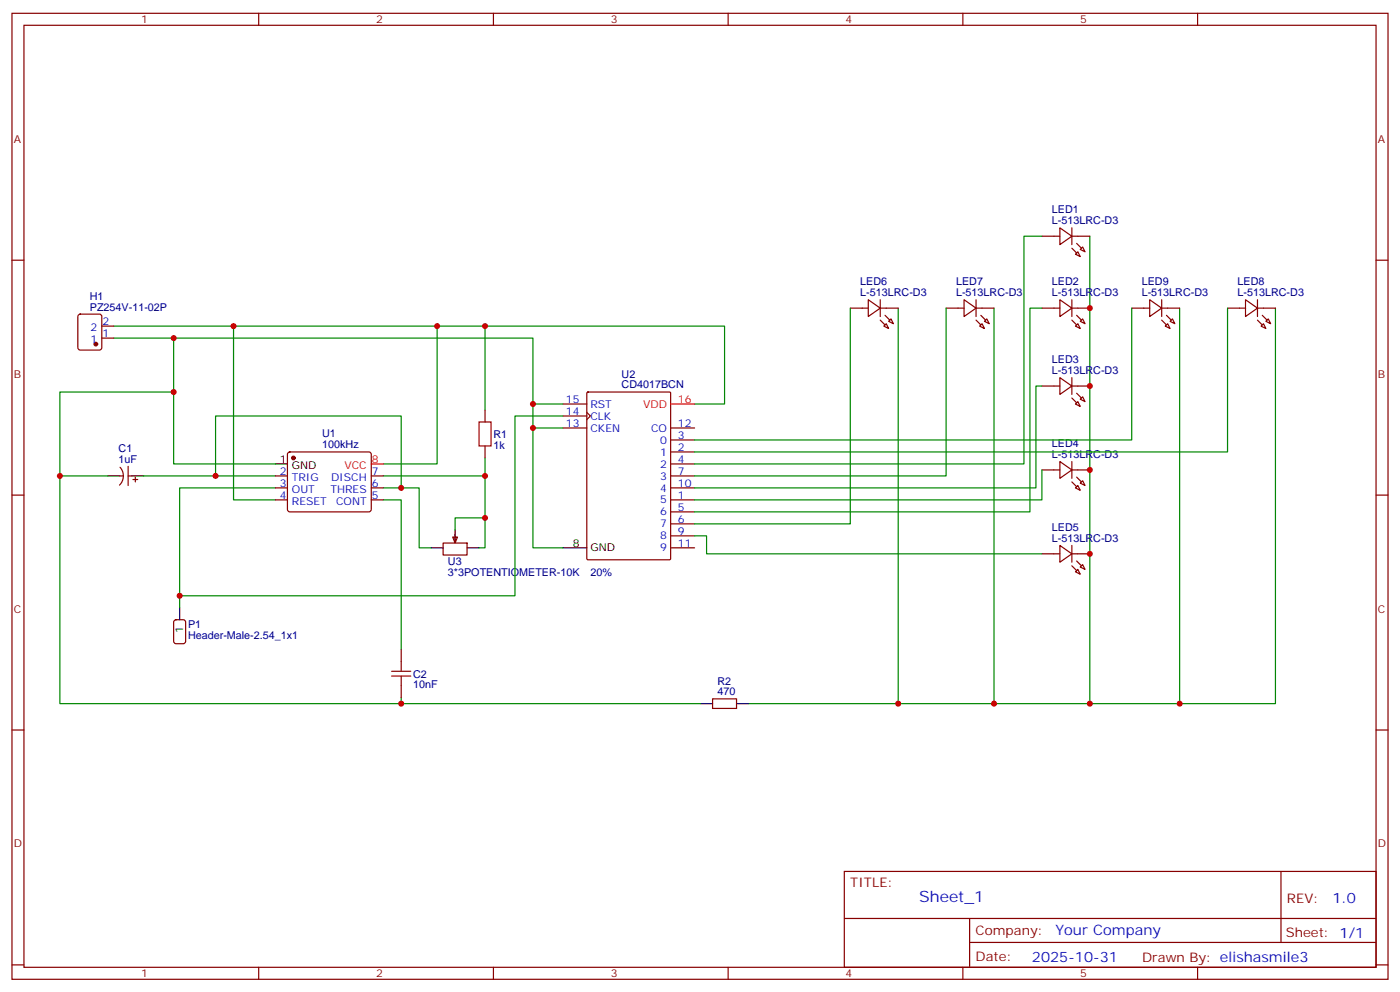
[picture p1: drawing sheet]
<svg xmlns="http://www.w3.org/2000/svg" width="412mm" height="292mm" viewBox="0 0 412 292" stroke-linecap="round" stroke-linejoin="round" font-family="sans-serif">
<g fill="none" stroke="#870000" stroke-width=".35">
<path d="M3.5 3.9h405.4v284.4h-405.4zM7.1 7.4h398.2v277.3h-398.2zM76.2 3.9v3.5M145.3 3.9v3.5M214.5 3.9v3.5M283.6 3.9v3.5M352.8 3.9v3.5M3.5 76.6h3.6M405.3 76.6h3.6M3.5 145.7h3.6M405.3 145.7h3.6M3.5 214.9h3.6"/>
<path d="M405.3 214.9h3.6M248.7 256.5h156.6v28.2h-156.6zM377.3 256.5v20.9M248.7 270.4h156.5M285.6 277.4h119.6M285.6 270.4v14.1M3.5 284h3.6M76.2 284.7v3.6M145.3 284.7v3.6M214.5 284.7v3.6M283.6 284.7v3.6M352.8 284.7v3.6"/>
<path d="M405.3 284h3.6"/>
</g>
<path d="M63.5 140.1v-17.7h54.7v21.2M112.9 143.6h10.6v17.7h3.5M142.9 152.4h-8.8v3.6M142.9 140.1v21.2h-1.8" fill="none" stroke="#008700" stroke-width=".35"/>
<path d="M133.3 158.1h1.5l-.7 1.7z" fill="#f0f0f0" stroke="#870000" stroke-width=".35"/>
<g fill="none" stroke="#870000" stroke-width=".35">
<path d="M306.9 69.5h5.3M312.2 67.1l3.5 2.4-3.5 2.5zM315.7 67.1v4.9M315.7 69.5h5.3M317.5 74.1l.7 1.4-1.4-.7zM318.2 73.4l.7-.7 .7 1.4zM23.2 92.7l.4-.2h5.7l.6 .4 .1 9.4-.5 .7h-5.9l-.6-.4-.1-9.4zM30 99.5h3.5M30 96h3.5M250.5 90.7h5.3M255.8 88.2l3.5 2.5-3.5 2.5zM259.3 90.7h5.3"/>
<path d="M259.3 88.2v5M260.3 96l.8-.7 .7 1.4zM261.8 94.6l.7-.7 .7 1.4zM278.7 90.7h5.3M284 88.2l3.5 2.5-3.5 2.5zM287.5 90.7h5.3M287.5 88.2v5M288.6 96l.7-.7 .7 1.4zM290 94.6l.7-.7 .7 1.4zM306.9 90.7h5.3M312.2 88.2l3.5 2.5-3.5 2.5zM315.7 90.7h5.3"/>
<path d="M315.7 88.2v5M316.8 96l.7-.7 .7 1.4zM318.2 94.6l.7-.7 .7 1.4zM333.4 90.7h5.3M338.7 88.2l3.5 2.5-3.5 2.5zM342.2 90.7h5.3M342.2 88.2v5M343.3 96l.7-.7 .7 1.4zM344.7 94.6l.7-.7 .7 1.4zM361.6 90.7h5.3M366.9 88.2l3.5 2.5-3.5 2.5zM370.4 90.7h5.3"/>
<path d="M370.4 88.2v5M371.5 96l.7-.7 .7 1.4zM372.9 94.6l.7-.7 .7 1.4zM165.8 118.9h7.1M172.9 115.6l.3-.2h24l.3 .2 .1 48.8-.2 .3-24.2 .1-.3-.2zM306.9 113.6h5.3M312.2 111.2l3.5 2.4-3.5 2.5zM315.7 111.2v4.9M315.7 113.6h5.3M317.5 118.2l.7 1.4-1.4-.7zM318.2 117.5l.7-.7 .7 1.4zM35.4 137.6a3.8 3.8 0 0 1-.2 5.2"/>
<path d="M37.7 137.3v5.6M84.9 133.2l.5-.2h23.3l.5 .2 .2 .5-.1 16.5-.6 .5-23.6-.1-.4-.6v-16.3zM142.9 120.7v3.5M142.9 131.3v3.5M165.8 126h7.1M165.8 122.4h7.1M172.9 121.4l1 1-1 1.1M197.6 133h7M197.6 129.5h7M197.6 136.6h7M197.6 126h7M306.9 138.3h5.3"/>
<path d="M312.2 135.9l3.5 2.4-3.5 2.5zM315.7 135.9v4.9M315.7 138.3h5.3M35.3 140.1h1M37.7 140.1h1.1M39.2 141.1h1.4M39.9 140.4v1.5M81.1 147.1h3.6M81.1 140.1h3.6M81.1 143.6h3.6M109.4 147.1h3.5M109.4 140.1h3.5"/>
<path d="M109.4 143.6h3.5M130.5 159.8h7.1v3.6h-7.1zM134.1 157.4v1.7M197.6 147.1h7M197.6 150.7h7M197.6 154.2h7M197.6 140.1h7M197.6 157.7h7M197.6 143.6h7M316.8 143.6l.7-.7 .7 1.4zM318.2 142.2l.7-.7 .7 1.4zM197.6 161.3h7"/>
<path d="M306.9 163h5.3M312.2 160.5l3.5 2.5-3.5 2.5zM315.7 163h5.3M315.7 160.5v5M316.8 168.3l.7-.7 .7 1.4zM318.2 166.9l.7-.7 .7 1.4zM51.4 182.6l.5-.2h2.1l.6 .5 .1 5.9-.5 .6-2.3 .1-.7-.5v-5.9zM118.2 191.2v3.6M118.2 201.8v3.6M209.9 205.7h7.1v2.8h-7.1z"/>
</g>
<path d="M81.1 136.6h3.6M31.7 140.1h3.6M38.8 140.1h3.5M134.1 156v3.5M52.9 178.9v3.5M127 161.3h3.5M137.6 161.3h3.5M165.8 161.3h7.1M206.4 207.1h3.5M217 207.1h3.5" fill="none" stroke="#000" stroke-width=".35"/>
<g fill="none" stroke="#008700" stroke-width=".35">
<path d="M306.9 69.5h-5.3v67.1h-97M321 69.5v137.6h-100.5M33.5 99.5h123.5v61.8h8.8M33.5 96h179.9v22.9h-8.8M51.2 99.5v37.1h29.9M68.8 96v51.1h12.3M128.8 96v40.6h-15.9M142.9 96v24.7M250.5 90.7v63.5h-45.9M264.6 90.7v116.4M278.7 90.7v49.4h-74.1M292.8 90.7v116.4"/>
<path d="M306.9 90.7h-3.5v60h-98.8M333.4 90.7v38.8h-128.8M347.5 90.7v116.4h-26.5M361.6 90.7v42.3h-157M375.7 90.7v116.4h-28.2M51.2 115.4h-33.6v24.7h14.1M157 118.9h8.8M306.9 113.6h-1.7v30h-100.6M142.9 134.8v5.3h-30M157 126h8.8M165.8 122.4h-14.1v53h-98.8M306.9 138.3v8.8h-102.3"/>
<path d="M17.6 140.1v67h100.6M42.3 140.1h38.8M81.1 143.6h-28.2v35.3M112.9 147.1h5.3v44.1M204.6 157.7h3.5v5.3h98.8M118.2 205.4v1.7h88.2"/>
</g>
<path d="M197.6 118.9h7M109.4 136.6h3.5" fill="none" stroke="#f00" stroke-width=".35"/>
<g fill="#870000" stroke="#870000" stroke-width=".35">
<path d="M343.6 92.8l1.4 1.4z"/>
<path d="M342.2 94.2l1.4 1.4z"/>
<path d="M371.8 92.8l1.4 1.4z"/>
<path d="M370.4 94.2l1.4 1.4z"/>
<path d="M288.9 92.8l1.4 1.4z"/>
<path d="M287.5 94.2l1.4 1.4z"/>
<path d="M260.7 92.8l1.4 1.4z"/>
<path d="M259.3 94.2l1.4 1.4z"/>
<path d="M317.1 165.1l1.5 1.4z"/>
<path d="M315.7 166.5l1.4 1.5z"/>
<path d="M317.1 140.4l1.5 1.5z"/>
<path d="M315.7 141.9l1.4 1.4z"/>
<path d="M317.1 115.7l1.5 1.5z"/>
<path d="M315.7 117.2l1.4 1.4z"/>
<path d="M317.1 92.8l1.5 1.4z"/>
<path d="M315.7 94.2l1.4 1.4z"/>
<path d="M317.1 71.6l1.5 1.5z"/>
<path d="M315.7 73.1l1.4 1.4z"/>
<circle cx="86.4" cy="134.8" r=".53"/>
<circle cx="28.2" cy="101.3" r=".53"/>
</g>
<path d="M141.1 124.2h3.5v7.1h-3.5zM115.4 199h5.6M115.4 197.6h5.6M118.2 194.8v2.8M118.2 199v2.8" fill="none" stroke="#a10000" stroke-width=".35"/>
<g fill="#c00">
<circle cx="321" cy="163" r=".88"/>
<circle cx="321" cy="138.3" r=".88"/>
<circle cx="321" cy="113.6" r=".88"/>
<circle cx="321" cy="90.7" r=".88"/>
<circle cx="118.2" cy="143.6" r=".88"/>
<circle cx="63.5" cy="140.1" r=".88"/>
<circle cx="142.9" cy="152.4" r=".88"/>
<circle cx="142.9" cy="140.1" r=".88"/>
<circle cx="347.5" cy="207.1" r=".88"/>
<circle cx="321" cy="207.1" r=".88"/>
<circle cx="264.6" cy="207.1" r=".88"/>
<circle cx="292.8" cy="207.1" r=".88"/>
<circle cx="17.6" cy="140.1" r=".88"/>
<circle cx="118.2" cy="207.1" r=".88"/>
<circle cx="68.8" cy="96" r=".88"/>
<circle cx="157" cy="118.9" r=".88"/>
<circle cx="157" cy="126" r=".88"/>
<circle cx="52.9" cy="175.4" r=".88"/>
<circle cx="51.2" cy="115.4" r=".88"/>
<circle cx="51.2" cy="99.5" r=".88"/>
<circle cx="142.9" cy="96" r=".88"/>
<circle cx="128.8" cy="96" r=".88"/>
</g>
<text font-size="4.6" fill="#00f" x="270.8" y="265.5">Sheet_1</text>
<g font-size="4.2" fill="#00f">
<text x="392.5" y="265.8">1.0</text>
<text x="310.9" y="275.3">Your Company</text>
<text x="304" y="283.1">2025-10-31</text>
</g>
<g font-size="3.9" fill="#800">
<text x="250.5" y="261.1">TITLE:</text>
<text x="379.1" y="265.8">REV:</text>
<text x="287.4" y="275.3">Company:</text>
<text x="378.7" y="275.9">Sheet: 1/1</text>
<text x="287.4" y="283">Date:</text>
<text x="336.4" y="283.1">Drawn By: elishasmile3</text>
</g>
<g font-size="3.2" fill="#800">
<text x="41.6" y="6.9">1</text>
<text x="110.8" y="6.9">2</text>
<text x="179.9" y="6.9">3</text>
<text x="249.1" y="6.9">4</text>
<text x="318.2" y="6.9">5</text>
<text x="4.1" y="42">A</text>
<text x="405.9" y="42">A</text>
<text x="4.1" y="111.2">B</text>
<text x="405.9" y="111.2">B</text>
<text x="4.1" y="180.3">C</text>
<text x="405.9" y="180.3">C</text>
<text x="4.1" y="249.4">D</text>
<text x="405.9" y="249.4">D</text>
<text x="41.6" y="287.7">1</text>
<text x="110.8" y="287.7">2</text>
<text x="179.9" y="287.7">3</text>
<text x="249.1" y="287.7">4</text>
<text x="318.2" y="287.7">5</text>
</g>
<g font-size="3.2" fill="#000080">
<text x="309.9" y="62.8">LED1</text>
<text x="309.9" y="66">L-513LRC-D3</text>
<text x="253.4" y="84">LED6</text>
<text x="281.6" y="84">LED7</text>
<text x="309.9" y="84">LED2</text>
<text x="336.3" y="84">LED9</text>
<text x="364.5" y="84">LED8</text>
<text x="26.5" y="88.2">H1</text>
<text x="253.4" y="87.2">L-513LRC-D3</text>
<text x="281.6" y="87.2">L-513LRC-D3</text>
<text x="309.9" y="87.2">L-513LRC-D3</text>
<text x="336.3" y="87.2">L-513LRC-D3</text>
<text x="364.5" y="87.2">L-513LRC-D3</text>
<text x="26.5" y="91.4">PZ254V-11-02P</text>
<text x="309.9" y="106.9">LED3</text>
<text x="183.1" y="111.1">U2</text>
<text x="309.9" y="110.1">L-513LRC-D3</text>
<text x="183.1" y="114.3">CD4017BCN</text>
<text x="94.9" y="131.8">100kHz</text>
<text x="94.9" y="128.7">U1</text>
<text x="145.3" y="128.8">R1</text>
<text x="309.9" y="131.6">LED4</text>
<text x="34.9" y="136.2">1uF</text>
<text x="34.9" y="133">C1</text>
<text x="145.3" y="132">1k</text>
<text x="309.9" y="134.8">L-513LRC-D3</text>
<text x="309.9" y="159.5">L-513LRC-D3</text>
<text x="309.9" y="156.3">LED5</text>
<text x="131.9" y="166.3">U3</text>
<text x="131.9" y="169.5">3*3POTENTIOMETER-10K</text>
<text x="173.9" y="169.5">20%</text>
<text x="55.4" y="185">P1</text>
<text x="55.4" y="188.1">Header-Male-2.54_1x1</text>
<text x="121.7" y="202.5">10nF</text>
<text x="121.7" y="199.4">C2</text>
<text x="211.3" y="201.6">R2</text>
<text x="211.3" y="204.6">470</text>
</g>
<g font-size="3.2" fill="#00f">
<text x="30.2" y="95.6">2</text>
<text x="26.7" y="100.9">1</text>
<text x="26.7" y="97.4">2</text>
<text x="30.2" y="99.2">1</text>
<text x="166.7" y="118.6">15</text>
<text x="173.9" y="120">RST</text>
<text x="166.7" y="122.1">14</text>
<text x="166.7" y="125.6">13</text>
<text x="173.9" y="123.5">CLK</text>
<text x="199.7" y="125.6">12</text>
<text x="173.9" y="127">CKEN</text>
<text x="191.8" y="127">CO</text>
<text x="194.5" y="130.6">0</text>
<text x="199.7" y="129.2">3</text>
<text x="194.5" y="134.1">1</text>
<text x="194.5" y="137.6">2</text>
<text x="199.7" y="132.7">2</text>
<text x="199.7" y="136.2">4</text>
<text x="82.5" y="139.7">2</text>
<text x="82.5" y="143.3">3</text>
<text x="86" y="141.5">TRIG</text>
<text x="97.5" y="141.5">DISCH</text>
<text x="109.5" y="143.3">6</text>
<text x="109.5" y="139.7">7</text>
<text x="194.5" y="141.1">3</text>
<text x="199.7" y="139.7">7</text>
<text x="199.7" y="143.3">10</text>
<text x="82.5" y="146.8">4</text>
<text x="86" y="145">OUT</text>
<text x="86" y="148.6">RESET</text>
<text x="97.3" y="145">THRES</text>
<text x="99" y="148.6">CONT</text>
<text x="109.5" y="146.8">5</text>
<text x="194.5" y="148.2">5</text>
<text x="194.5" y="144.7">4</text>
<text x="199.7" y="146.8">1</text>
<text x="194.5" y="151.7">6</text>
<text x="194.5" y="155.3">7</text>
<text x="199.7" y="150.3">5</text>
<text x="199.7" y="153.8">6</text>
<text x="194.5" y="158.8">8</text>
<text x="199.7" y="157.4">9</text>
<text x="199.7" y="160.9">11</text>
<text x="194.5" y="162.3">9</text>
</g>
<g font-size="3.2" fill="#f00">
<text x="189.4" y="120">VDD</text>
<text x="199.7" y="118.6">16</text>
<text x="101.5" y="138">VCC</text>
<text x="109.5" y="136.2">8</text>
</g>
<g font-size="3.2">
<text x="82.5" y="136.2">1</text>
<text x="86" y="138">GND</text>
<text x="168.7" y="160.9">8</text>
<text x="173.9" y="162.3">GND</text>
<text x="54" y="186.2" transform="rotate(-90 54 186.2)">1</text>
</g>
</svg>
